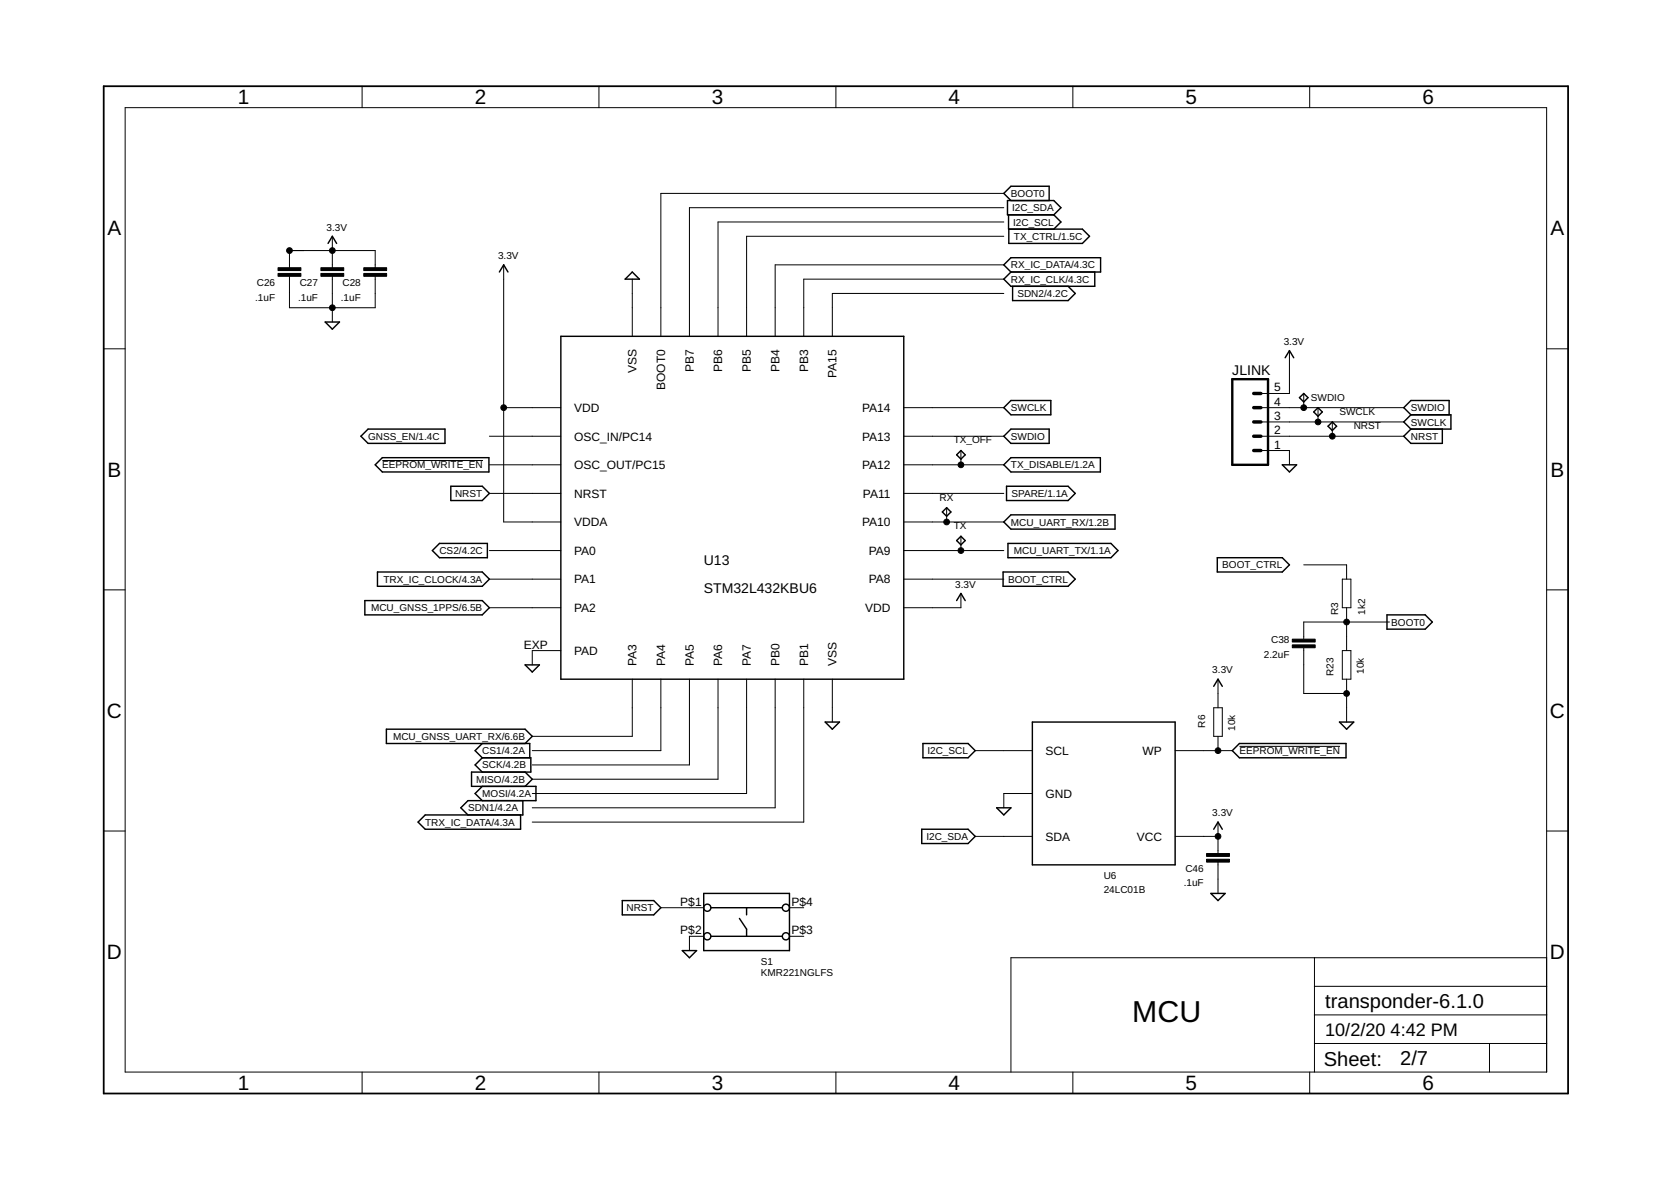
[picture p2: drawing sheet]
<svg xmlns="http://www.w3.org/2000/svg" width="297mm" height="210mm" viewBox="0 0 297 210" stroke-linecap="round" stroke-linejoin="round" font-family="sans-serif">
<g fill="none" stroke="#000" stroke-width=".25">
<path d="M179.1 35.6h8.2l1.3 1.3-1.3 1.3h-8.2zM179.3 38.2v2.5h13.1l1.3 1.3-1.3 1.3h-13.1v-2.6M179.7 35.6l-1.3-1.2 1.3-1.3h6.8v2.5M187.3 38.2l1.3 1.3-1.3 1.2M57.8 57.2h2.5l-1.2 1.3zM58.3 43.3l.8-1.3 .7 1.3M88.8 48.3l.7-1.2 .8 1.2M99.7 59.8h61v60.9h-61zM112.4 48.3l1.3 1.3h-2.6zM178.4 47.1l1.3-1.3h15.9v2.5h-15.9zM179.7 48.3l-1.3 1.3 1.3 1.3h14.9v-2.6M180 50.9v2.5h9.9l1.2-1.2-1.2-1.3"/>
<path d="M65.4 76.3h13.7v2.5h-13.7l-1.2-1.3zM179.7 76.3h6.8v2.5h-6.8l-1.3-1.3zM179.7 71.2h7.1v2.5h-7.1l-1.3-1.2zM228.5 63.6l.7-1.3 .8 1.3M231 70.7l.8-.8 .7 .8-.7 .7zM233.5 73.2l.8-.7 .8 .7-.8 .8zM236.8 75l.8 .8-.8 .7-.7-.7zM250.8 76.3l-1.3 1.2 1.3 1.3h5.6v-2.5M250.8 73.7h7.1v2.6h-7.1M250.8 73.7l-1.3-1.2 1.3-1.3h6.8v2.5M250.8 73.7l-1.3 1.3 1.3 1.3M66.7 82.6l1.3-1.3h18.9v2.6h-18.9z"/>
<path d="M76.9 97.9l1.2-1.3h8.5v2.5h-8.5zM80.1 86.4h5.6l1.3 1.3-1.3 1.3h-5.6zM167.5 91l.8-.8 .7 .8-.7 .8zM170.1 80.8l.7-.7 .8 .7-.8 .8zM170.1 96.1l.7-.8 .8 .8-.8 .7zM178.4 92.8l1.3-1.3h18.5v2.5h-18.5zM178.9 86.4h11l1.2 1.3-1.2 1.3h-11zM179.2 96.6h18.3l1.2 1.3-1.2 1.2h-18.3zM179.7 81.3h15.9v2.6h-15.9l-1.3-1.3zM216.4 99.1h11.5l1.3 1.3-1.3 1.3h-11.5zM227.9 82.6h2.6l-1.3 1.3zM64.9 106.7h20.8l1.3 1.3-1.3 1.3h-20.8z"/>
<path d="M67.1 101.7h18.6l1.3 1.2-1.3 1.3h-18.6zM93.3 118.2h2.6l-1.3 1.2zM170.1 106.7l.7-1.2 .8 1.2M178.3 101.7h11.6l1.2 1.2-1.2 1.3h-11.6zM246.5 109.3h6.8l1.3 1.3-1.3 1.2h-6.8zM85.7 139.8l-1.2 1.2 1.2 1.3M85.7 134.7h8.7v2.5h-10.6v2.6h11.5v2.5h-12.1l-1.3 1.3 1.3 1.2M85.7 132.1l-1.2 1.3 1.2 1.3M85.7 134.7l-1.2 1.3 1.2 1.2M93.3 132.1l1.3-1.2-1.3-1.3h-24.6v2.5h25.5v2.6M93.3 137.2l1.3 1.3-1.3 1.3M146.7 128.3h2.5l-1.2 1.3z"/>
<path d="M164.1 132.1h8l1.3 1.3-1.3 1.3h-8zM183.5 128.3h25.4v25.4h-25.4zM215.8 122l.7-1.3 .8 1.3M220.3 132.1h19v2.6h-19l-1.2-1.3zM238.1 128.3h2.5l-1.2 1.3zM92.9 142.3v2.5h-17.3l-1.3 1.3 1.3 1.3h16.9v-2.6M125.1 158.8h15.2v10.2h-15.2zM163.9 147.4h8.2l1.3 1.3-1.3 1.2h-8.2zM177.2 143.6h2.5l-1.3 1.2zM215.2 158.8h2.6l-1.3 1.3zM215.8 147.4l.7-1.3 .8 1.3M110.6 160.1h5.6l1.3 1.2-1.3 1.3h-5.6z"/>
<path d="M121.3 169h2.5l-1.2 1.2zM126.4 161.3h12.7M126.4 166.4h12.7M131.4 163.2l1.3 1.9v1.3M132.7 161.3v1.3"/>
<circle cx="125.7" cy="161.3" r=".64"/>
<circle cx="125.7" cy="166.4" r=".64"/>
<circle cx="139.7" cy="166.4" r=".64"/>
<circle cx="139.7" cy="161.3" r=".64"/>
</g>
<g fill="none" stroke="#000" stroke-width=".18">
<path d="M22.2 19.1h252.7v171.4h-252.7zM64.4 15.3v3.8M106.5 15.3v3.8M148.6 15.3v3.8M190.7 15.3v3.8M232.8 15.3v3.8M178.4 34.4h-60.9v25.4M178.4 36.9h-55.8v22.9M178.4 39.5h-50.8v20.3M51.5 47.6v-3.1h15.2v3.1M51.5 49.1v5.6h15.2v-5.6M59.1 42v5.6"/>
<path d="M59.1 49.1v8.1M89.5 47.1v45.7h10.2M112.4 49.6v10.2M178.4 42h-45.7v17.8M178.4 47.1h-40.6v12.7M178.4 49.6h-35.5v10.2M178.4 52.2h-30.4v7.6M18.4 62h3.8M87 77.5h12.7M89.5 72.5h10.2M160.7 72.5h17.7M160.7 77.5h17.7"/>
<path d="M224.1 72.5h25.4M224.1 77.5h25.4M224.1 75h25.4M229.2 62.3v7.6h-5.1M231.8 69.9v2.6M234.3 72.5v2.5M236.8 75v2.5M274.9 62h3.8M68 81.9h17.9M87 82.6h12.7M87 87.7h12.7M87 97.9h12.7"/>
<path d="M160.7 82.6h17.7M160.7 87.7h17.7M160.7 92.8h17.7M160.7 97.9h17.7M168.3 90.2v2.6M170.8 80.1v2.5M170.8 95.3v2.6M224.1 80.1h5.1v2.5M18.4 104.8h3.8M87 102.9h12.7M87 108h12.7M99.7 115.6h-5.1v2.6"/>
<path d="M160.7 102.9h17.7M170.8 105.5v2.5h-10.1M231.8 100.4h7.6v2.5M231.8 115.1v8.2h7.6M238.6 102.9h1.5v5.1h-1.5zM238.6 115.6h1.5v5.1h-1.5zM239.4 108v7.6M247 110.6h-15.2v3M274.9 104.8h3.8M112.4 120.7v10.2h-17.8M117.5 120.7v12.7h-22.9M122.6 120.7v15.3h-28"/>
<path d="M127.6 120.7v17.8h-33M132.7 120.7v20.3h-38.1M137.8 120.7v22.9h-43.2M142.9 120.7v25.4h-48.3M148 120.7v7.6M173.4 133.4h10.1M208.9 133.4h10.2M215.8 125.8h1.5v5.1h-1.5zM216.5 120.7v5.1M216.5 130.9v2.5M220.3 132.7h17.9M239.4 120.7v7.6"/>
<path d="M18.4 147.7h3.8M173.4 148.7h10.1M183.5 141h-5.1v2.6M208.9 148.7h7.6M216.5 146.1v5.6M216.5 153.2v5.6M274.9 147.7h3.8M117.5 161.3h7.6M125.1 166.4h-2.5v2.6M140.3 161.3h2.6M140.3 166.4h2.6M233.7 170.2v20.3"/>
<path d="M233.7 175.3h41.2M274.9 170.2h-95.2v20.3M64.4 190.5v3.9M106.5 190.5v3.9M148.6 190.5v3.9M190.7 190.5v3.9M232.8 190.5v3.9M233.7 185.5h41.2M233.7 180.4h41.2M264.8 185.5v5"/>
</g>
<path d="M18.4 15.3h260.3v179.1h-260.3z" fill="none" stroke="#000" stroke-width=".32"/>
<path d="M49.4 48.6h4.1v.5h-4.1zM49.4 47.6h4.1v.5h-4.1zM57 48.6h4.1v.5h-4.1zM57 47.6h4.1v.5h-4.1zM64.7 48.6h4v.5h-4zM64.7 47.6h4v.5h-4zM229.7 114.6h4.1v.5h-4.1zM229.7 113.6h4.1v.5h-4.1zM214.5 152.7h4v.5h-4zM214.5 151.7h4v.5h-4z" fill="#000" stroke="#000" stroke-width=".18"/>
<path d="M219.1 67.4h6.3v15.2h-6.3z" fill="none" stroke="#000" stroke-width=".42"/>
<path d="M222.9 75h1.2M222.9 77.5h1.2M222.9 69.9h1.2M222.9 72.5h1.2M222.9 80.1h1.2" fill="none" stroke="#000" stroke-width=".61"/>
<g fill="#000" stroke="#000" stroke-width=".18">
<circle cx="51.5" cy="44.5" r=".51"/>
<circle cx="59.1" cy="54.7" r=".51"/>
<circle cx="59.1" cy="44.5" r=".51"/>
<circle cx="89.5" cy="72.5" r=".51"/>
<circle cx="231.8" cy="72.5" r=".51"/>
<circle cx="234.3" cy="75" r=".51"/>
<circle cx="236.8" cy="77.5" r=".51"/>
<circle cx="168.3" cy="92.8" r=".51"/>
<circle cx="170.8" cy="82.6" r=".51"/>
<circle cx="170.8" cy="97.9" r=".51"/>
<circle cx="239.4" cy="110.6" r=".51"/>
<circle cx="216.5" cy="133.4" r=".51"/>
<circle cx="239.4" cy="123.3" r=".51"/>
<circle cx="216.5" cy="148.7" r=".51"/>
</g>
<text font-size="5.4" x="201.3" y="181.7">MCU</text>
<g font-size="3.7">
<text x="42.3" y="18.5">1</text>
<text x="84.4" y="18.5">2</text>
<text x="126.5" y="18.5">3</text>
<text x="168.6" y="18.5">4</text>
<text x="210.7" y="18.5">5</text>
<text x="252.9" y="18.5">6</text>
<text x="19.1" y="41.9">A</text>
<text x="275.6" y="41.9">A</text>
<text x="19.1" y="84.7">B</text>
<text x="275.6" y="84.7">B</text>
<text x="19" y="127.6">C</text>
<text x="275.5" y="127.6">C</text>
<text x="19" y="170.4">D</text>
<text x="275.5" y="170.4">D</text>
<text x="42.3" y="193.7">1</text>
<text x="84.4" y="193.7">2</text>
<text x="126.5" y="193.7">3</text>
<text x="168.6" y="193.7">4</text>
<text x="210.7" y="193.7">5</text>
<text x="252.9" y="193.7">6</text>
</g>
<g font-size="3.6">
<text x="235.6" y="179.1">transponder-6.1.0</text>
<text x="235.3" y="189.4">Sheet:</text>
<text x="248.9" y="189.3">2/7</text>
</g>
<g font-size="3.2">
<text x="235.6" y="184.2">10/2/20</text>
<text x="247.2" y="184.2">4:42 PM</text>
</g>
<g font-size="2.5">
<text x="219.1" y="66.6">JLINK</text>
<text x="125.1" y="100.4">U13</text>
<text x="125.1" y="105.5">STM32L432KBU6</text>
</g>
<g font-size="2.1">
<text x="113.2" y="66.4" transform="rotate(-90 113.2 66.4)">VSS</text>
<text x="118.2" y="69.3" transform="rotate(-90 118.2 69.3)">BOOT0</text>
<text x="123.3" y="66.1" transform="rotate(-90 123.3 66.1)">PB7</text>
<text x="128.4" y="66.1" transform="rotate(-90 128.4 66.1)">PB6</text>
<text x="133.5" y="66.1" transform="rotate(-90 133.5 66.1)">PB5</text>
<text x="138.6" y="66.1" transform="rotate(-90 138.6 66.1)">PB4</text>
<text x="143.6" y="66.1" transform="rotate(-90 143.6 66.1)">PB3</text>
<text x="148.7" y="67.2" transform="rotate(-90 148.7 67.2)">PA15</text>
<text x="226.5" y="69.6">5</text>
<text x="102" y="73.2">VDD</text>
<text x="153.2" y="73.2">PA14</text>
<text x="226.5" y="77.2">2</text>
<text x="226.5" y="74.6">3</text>
<text x="226.5" y="72.1">4</text>
<text x="102" y="78.3">OSC_IN/PC14</text>
<text x="102" y="83.4">OSC_OUT/PC15</text>
<text x="153.2" y="83.4">PA12</text>
<text x="153.2" y="78.3">PA13</text>
<text x="226.5" y="79.7">1</text>
<text x="102" y="88.5">NRST</text>
<text x="153.4" y="88.5">PA11</text>
<text x="102" y="93.5">VDDA</text>
<text x="153.2" y="93.5">PA10</text>
<text x="102" y="98.6">PA0</text>
<text x="154.4" y="98.6">PA9</text>
<text x="102" y="103.7">PA1</text>
<text x="154.4" y="103.7">PA8</text>
<text x="102" y="108.8">PA2</text>
<text x="153.8" y="108.8">VDD</text>
<text x="93.1" y="115.3">EXP</text>
<text x="102" y="116.4">PAD</text>
<text x="113.2" y="118.4" transform="rotate(-90 113.2 118.4)">PA3</text>
<text x="118.2" y="118.4" transform="rotate(-90 118.2 118.4)">PA4</text>
<text x="123.3" y="118.4" transform="rotate(-90 123.3 118.4)">PA5</text>
<text x="128.4" y="118.4" transform="rotate(-90 128.4 118.4)">PA6</text>
<text x="133.5" y="118.4" transform="rotate(-90 133.5 118.4)">PA7</text>
<text x="138.6" y="118.4" transform="rotate(-90 138.6 118.4)">PB0</text>
<text x="143.6" y="118.4" transform="rotate(-90 143.6 118.4)">PB1</text>
<text x="148.7" y="118.4" transform="rotate(-90 148.7 118.4)">VSS</text>
<text x="185.8" y="134.2">SCL</text>
<text x="203.1" y="134.2">WP</text>
<text x="185.8" y="141.8">GND</text>
<text x="185.8" y="149.4">SDA</text>
<text x="202.1" y="149.4">VCC</text>
<text x="120.9" y="161">P$1</text>
<text x="140.7" y="161">P$4</text>
<text x="120.9" y="166.1">P$2</text>
<text x="140.7" y="166.1">P$3</text>
</g>
<g font-size="1.8">
<text x="179.7" y="35">BOOT0</text>
<text x="58.1" y="41">3.3V</text>
<text x="179.9" y="37.5">I2C_SDA</text>
<text x="180.1" y="40.1">I2C_SCL</text>
<text x="88.5" y="46.1">3.3V</text>
<text x="179.7" y="47.7">RX_IC_DATA/4.3C</text>
<text x="180.2" y="42.6">TX_CTRL/1.5C</text>
<text x="45.4" y="53.4">.1uF</text>
<text x="45.7" y="50.9">C26</text>
<text x="53" y="53.4">.1uF</text>
<text x="53.3" y="50.9">C27</text>
<text x="60.6" y="53.4">.1uF</text>
<text x="60.9" y="50.9">C28</text>
<text x="179.7" y="50.2">RX_IC_CLK/4.3C</text>
<text x="180.9" y="52.8">SDN2/4.2C</text>
<text x="228.2" y="61.3">3.3V</text>
<text x="233" y="71.2">SWDIO</text>
<text x="179.7" y="73.1">SWCLK</text>
<text x="238.1" y="73.7">SWCLK</text>
<text x="240.6" y="76.3">NRST</text>
<text x="250.8" y="73.1">SWDIO</text>
<text x="250.8" y="75.6">SWCLK</text>
<text x="65.4" y="78.2">GNSS_EN/1.4C</text>
<text x="68" y="83.3">EEPROM_WRITE_EN</text>
<text x="169.5" y="78.8">TX_OFF</text>
<text x="179.7" y="78.2">SWDIO</text>
<text x="179.7" y="83.3">TX_DISABLE/1.2A</text>
<text x="250.8" y="78.2">NRST</text>
<text x="80.9" y="88.3">NRST</text>
<text x="167" y="89">RX</text>
<text x="179.8" y="88.3">SPARE/1.1A</text>
<text x="169.5" y="94">TX</text>
<text x="179.7" y="93.4">MCU_UART_RX/1.2B</text>
<text x="78.1" y="98.5">CS2/4.2C</text>
<text x="180.2" y="98.5">MCU_UART_TX/1.1A</text>
<text x="217.3" y="101">BOOT_CTRL</text>
<text x="68.1" y="103.6">TRX_IC_CLOCK/4.3A</text>
<text x="169.8" y="104.5">3.3V</text>
<text x="179.2" y="103.6">BOOT_CTRL</text>
<text x="66" y="108.6">MCU_GNSS_1PPS/6.5B</text>
<text x="237.9" y="109.3" transform="rotate(-90 237.9 109.3)">R3</text>
<text x="242.7" y="109.3" transform="rotate(-90 242.7 109.3)">1k2</text>
<text x="247.3" y="111.2">BOOT0</text>
<text x="215.5" y="119.7">3.3V</text>
<text x="224.7" y="116.9">2.2uF</text>
<text x="226" y="114.4">C38</text>
<text x="242.4" y="119.8" transform="rotate(-90 242.4 119.8)">10k</text>
<text x="237.1" y="120.2" transform="rotate(-90 237.1 120.2)">R23</text>
<text x="69.9" y="131.5">MCU_GNSS_UART_RX/6.6B</text>
<text x="214.2" y="129.3" transform="rotate(-90 214.2 129.3)">R6</text>
<text x="219.6" y="129.9" transform="rotate(-90 219.6 129.9)">10k</text>
<text x="85.7" y="134">CS1/4.2A</text>
<text x="85.7" y="136.6">SCK/4.2B</text>
<text x="164.9" y="134">I2C_SCL</text>
<text x="220.3" y="134">EEPROM_WRITE_EN</text>
<text x="84.7" y="139.1">MISO/4.2B</text>
<text x="85.7" y="141.7">MOSI/4.2A</text>
<text x="75.6" y="146.7">TRX_IC_DATA/4.3A</text>
<text x="83.2" y="144.2">SDN1/4.2A</text>
<text x="164.7" y="149.3">I2C_SDA</text>
<text x="215.5" y="145.1">3.3V</text>
<text x="210.7" y="155">C46</text>
<text x="111.4" y="162">NRST</text>
<text x="196.2" y="158.8">24LC01B</text>
<text x="196.2" y="156.3">U6</text>
<text x="210.4" y="157.5">.1uF</text>
<text x="135.3" y="173.4">KMR221NGLFS</text>
<text x="135.3" y="171.5">S1</text>
</g>
</svg>
